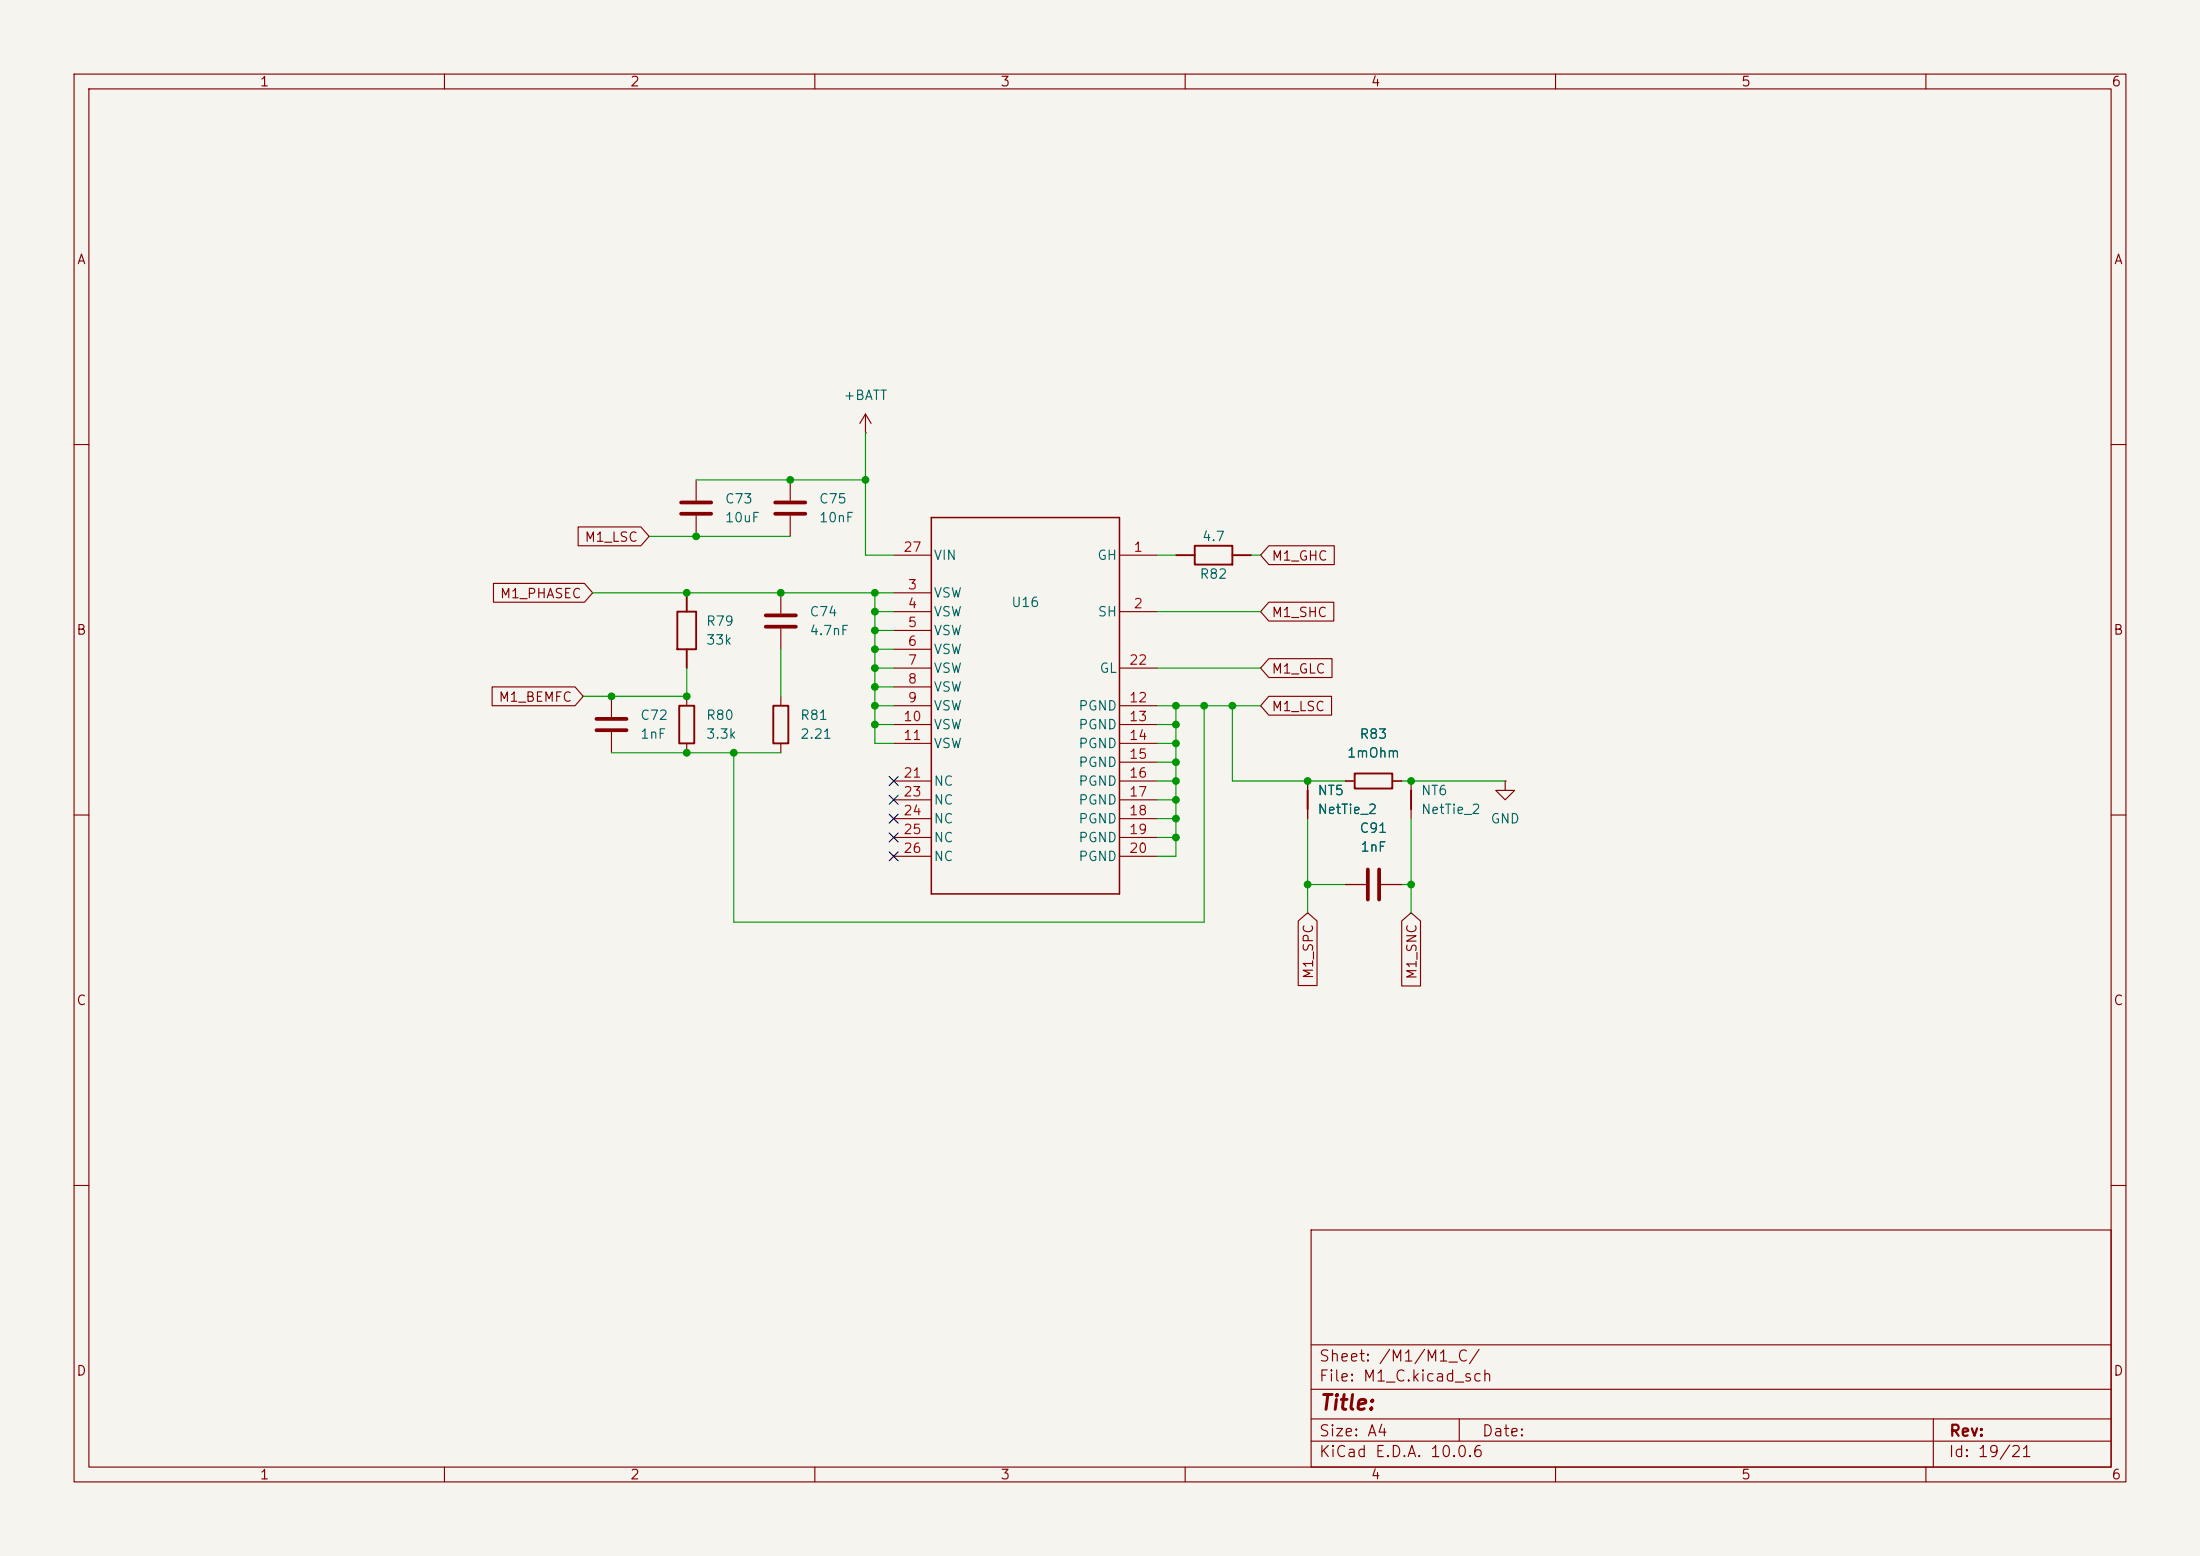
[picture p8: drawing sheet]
(kicad_sch
 (version 20260306)
 (generator "eeschema")
 (generator_version "10.0")
 (paper "A4")
 (lib_symbols
  (symbol "CSD88599Q5DC:CSD88599Q5DC"
   (pin_names
    (offset 0.254)) (exclude_from_sim no) (in_bom yes) (on_board yes)
   (in_pos_files yes)
   (duplicate_pin_numbers_are_jumpers no)
   (property "Reference" "U" (at 0 2.54 0) (show_name no) (do_not_autoplace no) (effects (font (size 1.524 1.524))))
   (property "Value" "CSD88599Q5DC" (at 0 0 0) (show_name no) (do_not_autoplace no) (effects (font (size 1.524 1.524))))
   (property "Footprint" "CSD88599Q5DC:CSD88599Q5DC" (at 0 0 0) (show_name no) (do_not_autoplace no) (hide yes) (effects (font (size 1.27 1.27)
    (italic yes))))
   (property "Datasheet" "https://www.ti.com/lit/gpn/csd88599q5dc" (at 0 0 0) (show_name no) (do_not_autoplace no) (hide yes) (effects (font (size 1.27 1.27)
    (italic yes))))
   (property "Description" "" (at 0 0 0) (show_name no) (do_not_autoplace no) (hide yes) (effects (font (size 1.27 1.27))))
   (property "ki_locked" "" (at 0 0 0) (show_name no) (do_not_autoplace no) (effects (font (size 1.27 1.27))))
   (symbol "CSD88599Q5DC_0_1"
    (polyline (pts (xy -12.7 25.4) (xy -12.7 -25.4)) (stroke (width 0.2032) (type default)) (fill (type none)))
    (polyline (pts (xy -12.7 -25.4) (xy 12.7 -25.4)) (stroke (width 0.2032) (type default)) (fill (type none)))
    (polyline (pts (xy 12.7 25.4) (xy -12.7 25.4)) (stroke (width 0.2032) (type default)) (fill (type none)))
    (polyline (pts (xy 12.7 -25.4) (xy 12.7 25.4)) (stroke (width 0.2032) (type default)) (fill (type none)))
    (pin unspecified line (at 17.78 20.32 180) (length 5.08) (name "GH" (effects (font (size 1.27 1.27)))) (number "1" (effects (font (size 1.27 1.27)))))
    (pin unspecified line (at 17.78 12.7 180) (length 5.08) (name "SH" (effects (font (size 1.27 1.27)))) (number "2" (effects (font (size 1.27 1.27)))))
    (pin unspecified line (at -17.78 15.24 0) (length 5.08) (name "VSW" (effects (font (size 1.27 1.27)))) (number "3" (effects (font (size 1.27 1.27)))))
    (pin unspecified line (at -17.78 12.7 0) (length 5.08) (name "VSW" (effects (font (size 1.27 1.27)))) (number "4" (effects (font (size 1.27 1.27)))))
    (pin unspecified line (at -17.78 10.16 0) (length 5.08) (name "VSW" (effects (font (size 1.27 1.27)))) (number "5" (effects (font (size 1.27 1.27)))))
    (pin unspecified line (at -17.78 7.62 0) (length 5.08) (name "VSW" (effects (font (size 1.27 1.27)))) (number "6" (effects (font (size 1.27 1.27)))))
    (pin unspecified line (at -17.78 5.08 0) (length 5.08) (name "VSW" (effects (font (size 1.27 1.27)))) (number "7" (effects (font (size 1.27 1.27)))))
    (pin unspecified line (at -17.78 2.54 0) (length 5.08) (name "VSW" (effects (font (size 1.27 1.27)))) (number "8" (effects (font (size 1.27 1.27)))))
    (pin unspecified line (at -17.78 0 0) (length 5.08) (name "VSW" (effects (font (size 1.27 1.27)))) (number "9" (effects (font (size 1.27 1.27)))))
    (pin unspecified line (at -17.78 -2.54 0) (length 5.08) (name "VSW" (effects (font (size 1.27 1.27)))) (number "10" (effects (font (size 1.27 1.27)))))
    (pin unspecified line (at -17.78 -5.08 0) (length 5.08) (name "VSW" (effects (font (size 1.27 1.27)))) (number "11" (effects (font (size 1.27 1.27)))))
    (pin power_in line (at 17.78 0 180) (length 5.08) (name "PGND" (effects (font (size 1.27 1.27)))) (number "12" (effects (font (size 1.27 1.27)))))
    (pin power_in line (at 17.78 -2.54 180) (length 5.08) (name "PGND" (effects (font (size 1.27 1.27)))) (number "13" (effects (font (size 1.27 1.27)))))
    (pin power_in line (at 17.78 -5.08 180) (length 5.08) (name "PGND" (effects (font (size 1.27 1.27)))) (number "14" (effects (font (size 1.27 1.27)))))
    (pin power_in line (at 17.78 -7.62 180) (length 5.08) (name "PGND" (effects (font (size 1.27 1.27)))) (number "15" (effects (font (size 1.27 1.27)))))
    (pin power_in line (at 17.78 -10.16 180) (length 5.08) (name "PGND" (effects (font (size 1.27 1.27)))) (number "16" (effects (font (size 1.27 1.27)))))
    (pin power_in line (at 17.78 -12.7 180) (length 5.08) (name "PGND" (effects (font (size 1.27 1.27)))) (number "17" (effects (font (size 1.27 1.27)))))
    (pin power_in line (at 17.78 -15.24 180) (length 5.08) (name "PGND" (effects (font (size 1.27 1.27)))) (number "18" (effects (font (size 1.27 1.27)))))
    (pin power_in line (at 17.78 -17.78 180) (length 5.08) (name "PGND" (effects (font (size 1.27 1.27)))) (number "19" (effects (font (size 1.27 1.27)))))
    (pin power_in line (at 17.78 -20.32 180) (length 5.08) (name "PGND" (effects (font (size 1.27 1.27)))) (number "20" (effects (font (size 1.27 1.27)))))
    (pin unspecified line (at -17.78 -10.16 0) (length 5.08) (name "NC" (effects (font (size 1.27 1.27)))) (number "21" (effects (font (size 1.27 1.27)))))
    (pin unspecified line (at 17.78 5.08 180) (length 5.08) (name "GL" (effects (font (size 1.27 1.27)))) (number "22" (effects (font (size 1.27 1.27)))))
    (pin unspecified line (at -17.78 -12.7 0) (length 5.08) (name "NC" (effects (font (size 1.27 1.27)))) (number "23" (effects (font (size 1.27 1.27)))))
    (pin unspecified line (at -17.78 -15.24 0) (length 5.08) (name "NC" (effects (font (size 1.27 1.27)))) (number "24" (effects (font (size 1.27 1.27)))))
    (pin unspecified line (at -17.78 -17.78 0) (length 5.08) (name "NC" (effects (font (size 1.27 1.27)))) (number "25" (effects (font (size 1.27 1.27)))))
    (pin unspecified line (at -17.78 -20.32 0) (length 5.08) (name "NC" (effects (font (size 1.27 1.27)))) (number "26" (effects (font (size 1.27 1.27)))))
    (pin power_in line (at -17.78 20.32 0) (length 5.08) (name "VIN" (effects (font (size 1.27 1.27)))) (number "27" (effects (font (size 1.27 1.27))))))
   (embedded_fonts no))
  (symbol "Device:C"
   (pin_numbers (hide yes))
   (pin_names
    (offset 0.254)) (exclude_from_sim no) (in_bom yes) (on_board yes)
   (in_pos_files yes)
   (duplicate_pin_numbers_are_jumpers no)
   (property "Reference" "C" (at 0.635 2.54 0) (show_name no) (do_not_autoplace no) (effects (font (size 1.27 1.27)) (justify left)))
   (property "Value" "C" (at 0.635 -2.54 0) (show_name no) (do_not_autoplace no) (effects (font (size 1.27 1.27)) (justify left)))
   (property "Footprint" "" (at 0.9652 -3.81 0) (show_name no) (do_not_autoplace no) (hide yes) (effects (font (size 1.27 1.27))))
   (property "Datasheet" "" (at 0 0 0) (show_name no) (do_not_autoplace no) (hide yes) (effects (font (size 1.27 1.27))))
   (property "Description" "Unpolarized capacitor" (at 0 0 0) (show_name no) (do_not_autoplace no) (hide yes) (effects (font (size 1.27 1.27))))
   (symbol "C_0_1"
    (polyline (pts (xy -2.032 0.762) (xy 2.032 0.762)) (stroke (width 0.508) (type default)) (fill (type none)))
    (polyline (pts (xy -2.032 -0.762) (xy 2.032 -0.762)) (stroke (width 0.508) (type default)) (fill (type none))))
   (symbol "C_1_1"
    (pin passive line (at 0 3.81 270) (length 2.794) (name "" (effects (font (size 1.27 1.27)))) (number "1" (effects (font (size 1.27 1.27)))))
    (pin passive line (at 0 -3.81 90) (length 2.794) (name "" (effects (font (size 1.27 1.27)))) (number "2" (effects (font (size 1.27 1.27))))))
   (embedded_fonts no))
  (symbol "Device:NetTie_2"
   (pin_numbers (hide yes))
   (pin_names
    (offset 0) (hide yes)) (exclude_from_sim no) (in_bom no) (on_board yes)
   (in_pos_files yes)
   (duplicate_pin_numbers_are_jumpers no)
   (property "Reference" "NT" (at 0 1.27 0) (show_name no) (do_not_autoplace no) (effects (font (size 1.27 1.27))))
   (property "Value" "NetTie_2" (at 0 -1.27 0) (show_name no) (do_not_autoplace no) (effects (font (size 1.27 1.27))))
   (property "Footprint" "" (at 0 0 0) (show_name no) (do_not_autoplace no) (hide yes) (effects (font (size 1.27 1.27))))
   (property "Datasheet" "" (at 0 0 0) (show_name no) (do_not_autoplace no) (hide yes) (effects (font (size 1.27 1.27))))
   (property "Description" "Net tie, 2 pins" (at 0 0 0) (show_name no) (do_not_autoplace no) (hide yes) (effects (font (size 1.27 1.27))))
   (symbol "NetTie_2_0_1"
    (polyline (pts (xy -1.27 0) (xy 1.27 0)) (stroke (width 0.254) (type default)) (fill (type none))))
   (symbol "NetTie_2_1_1"
    (pin passive line (at -2.54 0 0) (length 2.54) (name "1" (effects (font (size 1.27 1.27)))) (number "1" (effects (font (size 1.27 1.27)))))
    (pin passive line (at 2.54 0 180) (length 2.54) (name "2" (effects (font (size 1.27 1.27)))) (number "2" (effects (font (size 1.27 1.27))))))
   (embedded_fonts no))
  (symbol "Device:R"
   (pin_numbers (hide yes))
   (pin_names
    (offset 0)) (exclude_from_sim no) (in_bom yes) (on_board yes)
   (in_pos_files yes)
   (duplicate_pin_numbers_are_jumpers no)
   (property "Reference" "R" (at 2.032 0 90) (show_name no) (do_not_autoplace no) (effects (font (size 1.27 1.27))))
   (property "Value" "R" (at 0 0 90) (show_name no) (do_not_autoplace no) (effects (font (size 1.27 1.27))))
   (property "Footprint" "" (at -1.778 0 90) (show_name no) (do_not_autoplace no) (hide yes) (effects (font (size 1.27 1.27))))
   (property "Datasheet" "" (at 0 0 0) (show_name no) (do_not_autoplace no) (hide yes) (effects (font (size 1.27 1.27))))
   (property "Description" "Resistor" (at 0 0 0) (show_name no) (do_not_autoplace no) (hide yes) (effects (font (size 1.27 1.27))))
   (symbol "R_0_1"
    (rectangle (start -1.016 -2.54) (end 1.016 2.54) (stroke (width 0.254) (type default)) (fill (type none))))
   (symbol "R_1_1"
    (pin passive line (at 0 3.81 270) (length 1.27) (name "" (effects (font (size 1.27 1.27)))) (number "1" (effects (font (size 1.27 1.27)))))
    (pin passive line (at 0 -3.81 90) (length 1.27) (name "" (effects (font (size 1.27 1.27)))) (number "2" (effects (font (size 1.27 1.27))))))
   (embedded_fonts no))
  (symbol "RC0603FR-1033KL:RC0603FR-1033KL"
   (pin_numbers (hide yes))
   (pin_names
    (offset 0) (hide yes)) (exclude_from_sim no) (in_bom yes) (on_board yes)
   (in_pos_files yes)
   (duplicate_pin_numbers_are_jumpers no)
   (property "Reference" "R" (at 2.54 0 90) (show_name no) (do_not_autoplace no) (effects (font (size 1.27 1.27))))
   (property "Value" "R" (at 0 0 90) (show_name no) (do_not_autoplace no) (effects (font (size 1.27 1.27))))
   (property "Footprint" "RC0603FR-1033KL:RC0603FR-1033KL" (at -1.27 0 90) (show_name no) (do_not_autoplace no) (hide yes) (effects (font (size 1.27 1.27))))
   (property "Datasheet" "" (at 0 0 0) (show_name no) (do_not_autoplace no) (hide yes) (effects (font (size 1.27 1.27))))
   (property "Description" "Resistor" (at 0 0 0) (show_name no) (do_not_autoplace no) (hide yes) (effects (font (size 1.27 1.27))))
   (symbol "RC0603FR-1033KL_0_1"
    (polyline (pts (xy -5.08 0) (xy -2.54 0)) (stroke (width 0.254) (type default)) (fill (type none)))
    (polyline (pts (xy -2.54 1.27) (xy 2.54 1.27) (xy 2.54 -1.27) (xy -2.54 -1.27) (xy -2.54 1.27)) (stroke (width 0.254) (type default)) (fill (type none)))
    (polyline (pts (xy 2.54 0) (xy 5.08 0)) (stroke (width 0.254) (type default)) (fill (type none))))
   (symbol "RC0603FR-1033KL_1_1"
    (pin passive line (at -5.08 0 0) (length 0.01) (name "1" (effects (font (size 1.27 1.27)))) (number "1" (effects (font (size 1.27 1.27)))))
    (pin passive line (at 5.08 0 180) (length 0.01) (name "2" (effects (font (size 1.27 1.27)))) (number "2" (effects (font (size 1.27 1.27))))))
   (embedded_fonts no))
  (symbol "RC0603FR-134R7L:RC0603FR-134R7L"
   (pin_numbers (hide yes))
   (pin_names
    (offset 0) (hide yes)) (exclude_from_sim no) (in_bom yes) (on_board yes)
   (in_pos_files yes)
   (duplicate_pin_numbers_are_jumpers no)
   (property "Reference" "R" (at 2.54 0 90) (show_name no) (do_not_autoplace no) (effects (font (size 1.27 1.27))))
   (property "Value" "R" (at 0 0 90) (show_name no) (do_not_autoplace no) (effects (font (size 1.27 1.27))))
   (property "Footprint" "RC0603FR-134R7L:RC0603FR-134R7L" (at -1.27 0 90) (show_name no) (do_not_autoplace no) (hide yes) (effects (font (size 1.27 1.27))))
   (property "Datasheet" "" (at 0 0 0) (show_name no) (do_not_autoplace no) (hide yes) (effects (font (size 1.27 1.27))))
   (property "Description" "Resistor" (at 0 0 0) (show_name no) (do_not_autoplace no) (hide yes) (effects (font (size 1.27 1.27))))
   (symbol "RC0603FR-134R7L_0_1"
    (polyline (pts (xy -5.08 0) (xy -2.54 0)) (stroke (width 0.254) (type default)) (fill (type none)))
    (polyline (pts (xy -2.54 1.27) (xy 2.54 1.27) (xy 2.54 -1.27) (xy -2.54 -1.27) (xy -2.54 1.27)) (stroke (width 0.254) (type default)) (fill (type none)))
    (polyline (pts (xy 2.54 0) (xy 5.08 0)) (stroke (width 0.254) (type default)) (fill (type none))))
   (symbol "RC0603FR-134R7L_1_1"
    (pin passive line (at -5.08 0 0) (length 0.01) (name "1" (effects (font (size 1.27 1.27)))) (number "1" (effects (font (size 1.27 1.27)))))
    (pin passive line (at 5.08 0 180) (length 0.01) (name "2" (effects (font (size 1.27 1.27)))) (number "2" (effects (font (size 1.27 1.27))))))
   (embedded_fonts no))
  (symbol "power:+BATT"
   (power global)
   (pin_numbers (hide yes))
   (pin_names
    (offset 0) (hide yes)) (exclude_from_sim no) (in_bom yes) (on_board yes)
   (in_pos_files yes)
   (duplicate_pin_numbers_are_jumpers no)
   (property "Reference" "#PWR" (at 0 -3.81 0) (show_name no) (do_not_autoplace no) (hide yes) (effects (font (size 1.27 1.27))))
   (property "Value" "+BATT" (at 0 3.556 0) (show_name no) (do_not_autoplace no) (effects (font (size 1.27 1.27))))
   (property "Footprint" "" (at 0 0 0) (show_name no) (do_not_autoplace no) (hide yes) (effects (font (size 1.27 1.27))))
   (property "Datasheet" "" (at 0 0 0) (show_name no) (do_not_autoplace no) (hide yes) (effects (font (size 1.27 1.27))))
   (property "Description" "Power symbol creates a global label with name \"+BATT\"" (at 0 0 0) (show_name no) (do_not_autoplace no) (hide yes) (effects (font (size 1.27 1.27))))
   (symbol "+BATT_0_1"
    (polyline (pts (xy -0.762 1.27) (xy 0 2.54)) (stroke (width 0) (type default)) (fill (type none)))
    (polyline (pts (xy 0 2.54) (xy 0.762 1.27)) (stroke (width 0) (type default)) (fill (type none)))
    (polyline (pts (xy 0 0) (xy 0 2.54)) (stroke (width 0) (type default)) (fill (type none))))
   (symbol "+BATT_1_1"
    (pin power_in line (at 0 0 90) (length 0) (name "" (effects (font (size 1.27 1.27)))) (number "1" (effects (font (size 1.27 1.27))))))
   (embedded_fonts no))
  (symbol "power:GND"
   (power global)
   (pin_numbers (hide yes))
   (pin_names
    (offset 0) (hide yes)) (exclude_from_sim no) (in_bom yes) (on_board yes)
   (in_pos_files yes)
   (duplicate_pin_numbers_are_jumpers no)
   (property "Reference" "#PWR" (at 0 -6.35 0) (show_name no) (do_not_autoplace no) (hide yes) (effects (font (size 1.27 1.27))))
   (property "Value" "GND" (at 0 -3.81 0) (show_name no) (do_not_autoplace no) (effects (font (size 1.27 1.27))))
   (property "Footprint" "" (at 0 0 0) (show_name no) (do_not_autoplace no) (hide yes) (effects (font (size 1.27 1.27))))
   (property "Datasheet" "" (at 0 0 0) (show_name no) (do_not_autoplace no) (hide yes) (effects (font (size 1.27 1.27))))
   (property "Description" "Power symbol creates a global label with name \"GND\" , ground" (at 0 0 0) (show_name no) (do_not_autoplace no) (hide yes) (effects (font (size 1.27 1.27))))
   (symbol "GND_0_1"
    (polyline (pts (xy 0 0) (xy 0 -1.27) (xy 1.27 -1.27) (xy 0 -2.54) (xy -1.27 -1.27) (xy 0 -1.27)) (stroke (width 0) (type default)) (fill (type none))))
   (symbol "GND_1_1"
    (pin power_in line (at 0 0 270) (length 0) (name "" (effects (font (size 1.27 1.27)))) (number "1" (effects (font (size 1.27 1.27))))))
   (embedded_fonts no)))
 (junction
  (at 118.11 97.79)
  (diameter 0)
  (color 0 0 0 0))
 (junction
  (at 158.75 100.33)
  (diameter 0)
  (color 0 0 0 0))
 (junction
  (at 158.75 97.79)
  (diameter 0)
  (color 0 0 0 0))
 (junction
  (at 158.75 113.03)
  (diameter 0)
  (color 0 0 0 0))
 (junction
  (at 99.06 101.6)
  (diameter 0)
  (color 0 0 0 0))
 (junction
  (at 190.5 105.41)
  (diameter 0)
  (color 0 0 0 0))
 (junction
  (at 82.55 93.98)
  (diameter 0)
  (color 0 0 0 0))
 (junction
  (at 118.11 92.71)
  (diameter 0)
  (color 0 0 0 0))
 (junction
  (at 118.11 90.17)
  (diameter 0)
  (color 0 0 0 0))
 (junction
  (at 158.75 110.49)
  (diameter 0)
  (color 0 0 0 0))
 (junction
  (at 158.75 105.41)
  (diameter 0)
  (color 0 0 0 0))
 (junction
  (at 118.11 95.25)
  (diameter 0)
  (color 0 0 0 0))
 (junction
  (at 118.11 82.55)
  (diameter 0)
  (color 0 0 0 0))
 (junction
  (at 176.53 119.38)
  (diameter 0)
  (color 0 0 0 0))
 (junction
  (at 158.75 95.25)
  (diameter 0)
  (color 0 0 0 0))
 (junction
  (at 118.11 87.63)
  (diameter 0)
  (color 0 0 0 0))
 (junction
  (at 118.11 85.09)
  (diameter 0)
  (color 0 0 0 0))
 (junction
  (at 93.98 72.39)
  (diameter 0)
  (color 0 0 0 0))
 (junction
  (at 106.68 64.77)
  (diameter 0)
  (color 0 0 0 0))
 (junction
  (at 162.56 95.25)
  (diameter 0)
  (color 0 0 0 0))
 (junction
  (at 116.84 64.77)
  (diameter 0)
  (color 0 0 0 0))
 (junction
  (at 105.41 80.01)
  (diameter 0)
  (color 0 0 0 0))
 (junction
  (at 166.37 95.25)
  (diameter 0)
  (color 0 0 0 0))
 (junction
  (at 92.71 93.98)
  (diameter 0)
  (color 0 0 0 0))
 (junction
  (at 92.71 101.6)
  (diameter 0)
  (color 0 0 0 0))
 (junction
  (at 176.53 105.41)
  (diameter 0)
  (color 0 0 0 0))
 (junction
  (at 158.75 107.95)
  (diameter 0)
  (color 0 0 0 0))
 (junction
  (at 190.5 119.38)
  (diameter 0)
  (color 0 0 0 0))
 (junction
  (at 118.11 80.01)
  (diameter 0)
  (color 0 0 0 0))
 (junction
  (at 158.75 102.87)
  (diameter 0)
  (color 0 0 0 0))
 (junction
  (at 92.71 80.01)
  (diameter 0)
  (color 0 0 0 0))
 (no_connect
  (at 120.65 105.41))
 (no_connect
  (at 120.65 110.49))
 (no_connect
  (at 120.65 115.57))
 (no_connect
  (at 120.65 107.95))
 (no_connect
  (at 120.65 113.03))
 (wire
  (pts (xy 190.5 110.49) (xy 190.5 119.38))
  (stroke (width 0) (type default)))
 (wire
  (pts (xy 118.11 90.17) (xy 118.11 92.71))
  (stroke (width 0) (type default)))
 (wire
  (pts (xy 156.21 107.95) (xy 158.75 107.95))
  (stroke (width 0) (type default)))
 (wire
  (pts (xy 158.75 95.25) (xy 162.56 95.25))
  (stroke (width 0) (type default)))
 (wire
  (pts (xy 158.75 102.87) (xy 158.75 100.33))
  (stroke (width 0) (type default)))
 (wire
  (pts (xy 118.11 95.25) (xy 118.11 92.71))
  (stroke (width 0) (type default)))
 (wire
  (pts (xy 156.21 100.33) (xy 158.75 100.33))
  (stroke (width 0) (type default)))
 (wire
  (pts (xy 120.65 95.25) (xy 118.11 95.25))
  (stroke (width 0) (type default)))
 (wire
  (pts (xy 92.71 90.17) (xy 92.71 93.98))
  (stroke (width 0) (type default)))
 (wire
  (pts (xy 120.65 85.09) (xy 118.11 85.09))
  (stroke (width 0) (type default)))
 (wire
  (pts (xy 120.65 100.33) (xy 118.11 100.33))
  (stroke (width 0) (type default)))
 (wire
  (pts (xy 92.71 80.01) (xy 105.41 80.01))
  (stroke (width 0) (type default)))
 (wire
  (pts (xy 166.37 105.41) (xy 181.61 105.41))
  (stroke (width 0) (type default)))
 (wire
  (pts (xy 166.37 105.41) (xy 166.37 95.25))
  (stroke (width 0) (type default)))
 (wire
  (pts (xy 105.41 80.01) (xy 118.11 80.01))
  (stroke (width 0) (type default)))
 (wire
  (pts (xy 158.75 115.57) (xy 158.75 113.03))
  (stroke (width 0) (type default)))
 (wire
  (pts (xy 156.21 102.87) (xy 158.75 102.87))
  (stroke (width 0) (type default)))
 (wire
  (pts (xy 156.21 113.03) (xy 158.75 113.03))
  (stroke (width 0) (type default)))
 (wire
  (pts (xy 80.01 80.01) (xy 92.71 80.01))
  (stroke (width 0) (type default)))
 (wire
  (pts (xy 78.74 93.98) (xy 82.55 93.98))
  (stroke (width 0) (type default)))
 (wire
  (pts (xy 162.56 124.46) (xy 99.06 124.46))
  (stroke (width 0) (type default)))
 (wire
  (pts (xy 118.11 100.33) (xy 118.11 97.79))
  (stroke (width 0) (type default)))
 (wire
  (pts (xy 93.98 72.39) (xy 106.68 72.39))
  (stroke (width 0) (type default)))
 (wire
  (pts (xy 176.53 119.38) (xy 176.53 123.19))
  (stroke (width 0) (type default)))
 (wire
  (pts (xy 158.75 113.03) (xy 158.75 110.49))
  (stroke (width 0) (type default)))
 (wire
  (pts (xy 120.65 87.63) (xy 118.11 87.63))
  (stroke (width 0) (type default)))
 (wire
  (pts (xy 87.63 72.39) (xy 93.98 72.39))
  (stroke (width 0) (type default)))
 (wire
  (pts (xy 158.75 97.79) (xy 158.75 95.25))
  (stroke (width 0) (type default)))
 (wire
  (pts (xy 116.84 64.77) (xy 116.84 74.93))
  (stroke (width 0) (type default)))
 (wire
  (pts (xy 118.11 82.55) (xy 118.11 80.01))
  (stroke (width 0) (type default)))
 (wire
  (pts (xy 105.41 87.63) (xy 105.41 93.98))
  (stroke (width 0) (type default)))
 (wire
  (pts (xy 176.53 119.38) (xy 181.61 119.38))
  (stroke (width 0) (type default)))
 (wire
  (pts (xy 120.65 97.79) (xy 118.11 97.79))
  (stroke (width 0) (type default)))
 (wire
  (pts (xy 156.21 105.41) (xy 158.75 105.41))
  (stroke (width 0) (type default)))
 (wire
  (pts (xy 168.91 74.93) (xy 170.18 74.93))
  (stroke (width 0) (type default)))
 (wire
  (pts (xy 162.56 95.25) (xy 166.37 95.25))
  (stroke (width 0) (type default)))
 (wire
  (pts (xy 158.75 105.41) (xy 158.75 102.87))
  (stroke (width 0) (type default)))
 (wire
  (pts (xy 120.65 90.17) (xy 118.11 90.17))
  (stroke (width 0) (type default)))
 (wire
  (pts (xy 82.55 101.6) (xy 92.71 101.6))
  (stroke (width 0) (type default)))
 (wire
  (pts (xy 93.98 64.77) (xy 106.68 64.77))
  (stroke (width 0) (type default)))
 (wire
  (pts (xy 116.84 74.93) (xy 120.65 74.93))
  (stroke (width 0) (type default)))
 (wire
  (pts (xy 189.23 105.41) (xy 203.2 105.41))
  (stroke (width 0) (type default)))
 (wire
  (pts (xy 158.75 100.33) (xy 158.75 97.79))
  (stroke (width 0) (type default)))
 (wire
  (pts (xy 156.21 95.25) (xy 158.75 95.25))
  (stroke (width 0) (type default)))
 (wire
  (pts (xy 162.56 95.25) (xy 162.56 124.46))
  (stroke (width 0) (type default)))
 (wire
  (pts (xy 120.65 92.71) (xy 118.11 92.71))
  (stroke (width 0) (type default)))
 (wire
  (pts (xy 82.55 93.98) (xy 92.71 93.98))
  (stroke (width 0) (type default)))
 (wire
  (pts (xy 118.11 85.09) (xy 118.11 87.63))
  (stroke (width 0) (type default)))
 (wire
  (pts (xy 190.5 119.38) (xy 190.5 123.19))
  (stroke (width 0) (type default)))
 (wire
  (pts (xy 118.11 85.09) (xy 118.11 82.55))
  (stroke (width 0) (type default)))
 (wire
  (pts (xy 156.21 110.49) (xy 158.75 110.49))
  (stroke (width 0) (type default)))
 (wire
  (pts (xy 176.53 110.49) (xy 176.53 119.38))
  (stroke (width 0) (type default)))
 (wire
  (pts (xy 156.21 74.93) (xy 158.75 74.93))
  (stroke (width 0) (type default)))
 (wire
  (pts (xy 106.68 64.77) (xy 116.84 64.77))
  (stroke (width 0) (type default)))
 (wire
  (pts (xy 156.21 90.17) (xy 170.18 90.17))
  (stroke (width 0) (type default)))
 (wire
  (pts (xy 189.23 119.38) (xy 190.5 119.38))
  (stroke (width 0) (type default)))
 (wire
  (pts (xy 158.75 107.95) (xy 158.75 105.41))
  (stroke (width 0) (type default)))
 (wire
  (pts (xy 92.71 101.6) (xy 99.06 101.6))
  (stroke (width 0) (type default)))
 (wire
  (pts (xy 118.11 80.01) (xy 120.65 80.01))
  (stroke (width 0) (type default)))
 (wire
  (pts (xy 118.11 97.79) (xy 118.11 95.25))
  (stroke (width 0) (type default)))
 (wire
  (pts (xy 99.06 101.6) (xy 99.06 124.46))
  (stroke (width 0) (type default)))
 (wire
  (pts (xy 156.21 115.57) (xy 158.75 115.57))
  (stroke (width 0) (type default)))
 (wire
  (pts (xy 99.06 101.6) (xy 105.41 101.6))
  (stroke (width 0) (type default)))
 (wire
  (pts (xy 156.21 97.79) (xy 158.75 97.79))
  (stroke (width 0) (type default)))
 (wire
  (pts (xy 116.84 58.42) (xy 116.84 64.77))
  (stroke (width 0) (type default)))
 (wire
  (pts (xy 156.21 82.55) (xy 170.18 82.55))
  (stroke (width 0) (type default)))
 (wire
  (pts (xy 158.75 110.49) (xy 158.75 107.95))
  (stroke (width 0) (type default)))
 (wire
  (pts (xy 120.65 82.55) (xy 118.11 82.55))
  (stroke (width 0) (type default)))
 (wire
  (pts (xy 118.11 87.63) (xy 118.11 90.17))
  (stroke (width 0) (type default)))
 (wire
  (pts (xy 166.37 95.25) (xy 170.18 95.25))
  (stroke (width 0) (type default)))
 (global_label "M1_SNC"
  (shape input)
  (at 190.5 123.19 270)
  (fields_autoplaced yes)
  (effects (font (size 1.27 1.27)) (justify right))
  (property "Intersheetrefs" "${INTERSHEET_REFS}" (at 190.5 133.6137 90) (hide yes) (show_name no) (do_not_autoplace no) (effects (font (size 1.27 1.27)) (justify right))))
 (global_label "M1_LSC"
  (shape input)
  (at 170.18 95.25 0)
  (fields_autoplaced yes)
  (effects (font (size 1.27 1.27)) (justify left))
  (property "Intersheetrefs" "${INTERSHEET_REFS}" (at 180.3013 95.25 0) (hide yes) (show_name no) (do_not_autoplace no) (effects (font (size 1.27 1.27)) (justify left))))
 (global_label "M1_SHC"
  (shape input)
  (at 170.18 82.55 0)
  (fields_autoplaced yes)
  (effects (font (size 1.27 1.27)) (justify left))
  (property "Intersheetrefs" "${INTERSHEET_REFS}" (at 180.6037 82.55 0) (hide yes) (show_name no) (do_not_autoplace no) (effects (font (size 1.27 1.27)) (justify left))))
 (global_label "M1_BEMFC"
  (shape input)
  (at 78.74 93.98 180)
  (effects (font (size 1.27 1.27)) (justify right))
  (property "Intersheetrefs" "${INTERSHEET_REFS}" (at -17.78 168.91 0) (hide yes) (show_name no) (do_not_autoplace no) (effects (font (size 1.27 1.27)))))
 (global_label "M1_GLC"
  (shape input)
  (at 170.18 90.17 0)
  (fields_autoplaced yes)
  (effects (font (size 1.27 1.27)) (justify left))
  (property "Intersheetrefs" "${INTERSHEET_REFS}" (at 180.3618 90.17 0) (hide yes) (show_name no) (do_not_autoplace no) (effects (font (size 1.27 1.27)) (justify left))))
 (global_label "M1_SPC"
  (shape input)
  (at 176.53 123.19 270)
  (fields_autoplaced yes)
  (effects (font (size 1.27 1.27)) (justify right))
  (property "Intersheetrefs" "${INTERSHEET_REFS}" (at 176.53 133.5532 90) (hide yes) (show_name no) (do_not_autoplace no) (effects (font (size 1.27 1.27)) (justify right))))
 (global_label "M1_GHC"
  (shape input)
  (at 170.18 74.93 0)
  (fields_autoplaced yes)
  (effects (font (size 1.27 1.27)) (justify left))
  (property "Intersheetrefs" "${INTERSHEET_REFS}" (at 180.6642 74.93 0) (hide yes) (show_name no) (do_not_autoplace no) (effects (font (size 1.27 1.27)) (justify left))))
 (global_label "M1_LSC"
  (shape input)
  (at 87.63 72.39 180)
  (fields_autoplaced yes)
  (effects (font (size 1.27 1.27)) (justify right))
  (property "Intersheetrefs" "${INTERSHEET_REFS}" (at 77.5087 72.39 0) (hide yes) (show_name no) (do_not_autoplace no) (effects (font (size 1.27 1.27)) (justify right))))
 (global_label "M1_PHASEC"
  (shape input)
  (at 80.01 80.01 180)
  (fields_autoplaced yes)
  (effects (font (size 1.27 1.27)) (justify right))
  (property "Intersheetrefs" "${INTERSHEET_REFS}" (at 66.0787 80.01 0) (hide yes) (show_name no) (do_not_autoplace no) (effects (font (size 1.27 1.27)) (justify right))))
 (symbol
  (lib_id "Device:R")
  (at 185.42 105.41 90)
  (unit 1)
  (body_style 1)
  (exclude_from_sim no)
  (in_bom yes)
  (on_board yes)
  (in_pos_files yes)
  (dnp no)
  (fields_autoplaced yes)
  (property "Reference" "R83" (at 185.42 99.06 90) (show_name no) (do_not_autoplace no) (effects (font (size 1.27 1.27))))
  (property "Value" "1mOhm" (at 185.42 101.6 90) (show_name no) (do_not_autoplace no) (effects (font (size 1.27 1.27))))
  (property "Footprint" "CSS2H-2512R-1L00F_new:RES_1L00x_BRN" (at 185.42 107.188 90) (hide yes) (show_name no) (do_not_autoplace no) (effects (font (size 1.27 1.27))))
  (property "Datasheet" "" (at 185.42 105.41 0) (hide yes) (show_name no) (do_not_autoplace no) (effects (font (size 1.27 1.27))))
  (property "Description" "Resistor" (at 185.42 105.41 0) (hide yes) (show_name no) (do_not_autoplace no) (effects (font (size 1.27 1.27))))
  (pin "1")
  (pin "2"))
 (symbol
  (lib_id "Device:C")
  (at 106.68 68.58 0)
  (unit 1)
  (body_style 1)
  (exclude_from_sim no)
  (in_bom yes)
  (on_board yes)
  (in_pos_files yes)
  (dnp no)
  (fields_autoplaced yes)
  (property "Reference" "C75" (at 110.49 67.3099 0) (show_name no) (do_not_autoplace no) (effects (font (size 1.27 1.27)) (justify left)))
  (property "Value" "10nF" (at 110.49 69.8499 0) (show_name no) (do_not_autoplace no) (effects (font (size 1.27 1.27)) (justify left)))
  (property "Footprint" "Capacitor_SMD:C_0402_1005Metric" (at 107.6452 72.39 0) (hide yes) (show_name no) (do_not_autoplace no) (effects (font (size 1.27 1.27))))
  (property "Datasheet" "" (at 106.68 68.58 0) (hide yes) (show_name no) (do_not_autoplace no) (effects (font (size 1.27 1.27))))
  (property "Description" "Unpolarized capacitor" (at 106.68 68.58 0) (hide yes) (show_name no) (do_not_autoplace no) (effects (font (size 1.27 1.27))))
  (pin "1")
  (pin "2"))
 (symbol
  (lib_id "Device:C")
  (at 105.41 83.82 0)
  (unit 1)
  (body_style 1)
  (exclude_from_sim no)
  (in_bom yes)
  (on_board yes)
  (in_pos_files yes)
  (dnp no)
  (fields_autoplaced yes)
  (property "Reference" "C74" (at 109.22 82.5499 0) (show_name no) (do_not_autoplace no) (effects (font (size 1.27 1.27)) (justify left)))
  (property "Value" "4.7nF" (at 109.22 85.0899 0) (show_name no) (do_not_autoplace no) (effects (font (size 1.27 1.27)) (justify left)))
  (property "Footprint" "Capacitor_SMD:C_0402_1005Metric" (at 106.3752 87.63 0) (hide yes) (show_name no) (do_not_autoplace no) (effects (font (size 1.27 1.27))))
  (property "Datasheet" "" (at 105.41 83.82 0) (hide yes) (show_name no) (do_not_autoplace no) (effects (font (size 1.27 1.27))))
  (property "Description" "Unpolarized capacitor" (at 105.41 83.82 0) (hide yes) (show_name no) (do_not_autoplace no) (effects (font (size 1.27 1.27))))
  (pin "1")
  (pin "2"))
 (symbol
  (lib_id "power:+BATT")
  (at 116.84 58.42 0)
  (unit 1)
  (body_style 1)
  (exclude_from_sim no)
  (in_bom yes)
  (on_board yes)
  (in_pos_files yes)
  (dnp no)
  (fields_autoplaced yes)
  (property "Reference" "#PWR090" (at 116.84 62.23 0) (hide yes) (show_name no) (do_not_autoplace no) (effects (font (size 1.27 1.27))))
  (property "Value" "+BATT" (at 116.84 53.34 0) (show_name no) (do_not_autoplace no) (effects (font (size 1.27 1.27))))
  (property "Footprint" "" (at 116.84 58.42 0) (hide yes) (show_name no) (do_not_autoplace no) (effects (font (size 1.27 1.27))))
  (property "Datasheet" "" (at 116.84 58.42 0) (hide yes) (show_name no) (do_not_autoplace no) (effects (font (size 1.27 1.27))))
  (property "Description" "Power symbol creates a global label with name \"+BATT\"" (at 116.84 58.42 0) (hide yes) (show_name no) (do_not_autoplace no) (effects (font (size 1.27 1.27))))
  (pin "1"))
 (symbol
  (lib_id "Device:NetTie_2")
  (at 190.5 107.95 90)
  (unit 1)
  (body_style 1)
  (exclude_from_sim no)
  (in_bom no)
  (on_board yes)
  (in_pos_files yes)
  (dnp no)
  (fields_autoplaced yes)
  (property "Reference" "NT6" (at 191.77 106.6799 90) (show_name no) (do_not_autoplace no) (effects (font (size 1.27 1.27)) (justify right)))
  (property "Value" "NetTie_2" (at 191.77 109.2199 90) (show_name no) (do_not_autoplace no) (effects (font (size 1.27 1.27)) (justify right)))
  (property "Footprint" "custom_nettie:NetTie-2_SMD_Pad0.2mm" (at 190.5 107.95 0) (hide yes) (show_name no) (do_not_autoplace no) (effects (font (size 1.27 1.27))))
  (property "Datasheet" "" (at 190.5 107.95 0) (hide yes) (show_name no) (do_not_autoplace no) (effects (font (size 1.27 1.27))))
  (property "Description" "Net tie, 2 pins" (at 190.5 107.95 0) (hide yes) (show_name no) (do_not_autoplace no) (effects (font (size 1.27 1.27))))
  (pin "2")
  (pin "1"))
 (symbol
  (lib_id "Device:C")
  (at 93.98 68.58 0)
  (unit 1)
  (body_style 1)
  (exclude_from_sim no)
  (in_bom yes)
  (on_board yes)
  (in_pos_files yes)
  (dnp no)
  (fields_autoplaced yes)
  (property "Reference" "C73" (at 97.79 67.3099 0) (show_name no) (do_not_autoplace no) (effects (font (size 1.27 1.27)) (justify left)))
  (property "Value" "10uF" (at 97.79 69.8499 0) (show_name no) (do_not_autoplace no) (effects (font (size 1.27 1.27)) (justify left)))
  (property "Footprint" "Capacitor_SMD:C_1206_3216Metric" (at 94.9452 72.39 0) (hide yes) (show_name no) (do_not_autoplace no) (effects (font (size 1.27 1.27))))
  (property "Datasheet" "" (at 93.98 68.58 0) (hide yes) (show_name no) (do_not_autoplace no) (effects (font (size 1.27 1.27))))
  (property "Description" "Unpolarized capacitor" (at 93.98 68.58 0) (hide yes) (show_name no) (do_not_autoplace no) (effects (font (size 1.27 1.27))))
  (pin "2")
  (pin "1"))
 (symbol
  (lib_id "CSD88599Q5DC:CSD88599Q5DC")
  (at 138.43 95.25 0)
  (unit 1)
  (body_style 1)
  (exclude_from_sim no)
  (in_bom yes)
  (on_board yes)
  (in_pos_files yes)
  (dnp no)
  (fields_autoplaced yes)
  (property "Reference" "U16" (at 138.43 81.28 0) (show_name no) (do_not_autoplace no) (effects (font (size 1.27 1.27))))
  (property "Value" "CSD88599Q5DC" (at 138.43 109.22 0) (hide yes) (show_name no) (do_not_autoplace no) (effects (font (size 1.27 1.27))))
  (property "Footprint" "CSD88599Q5DC:DMM0022A" (at 137.16 139.7 90) (hide yes) (show_name no) (do_not_autoplace no) (effects (font (size 1.27 1.27))))
  (property "Datasheet" "https://www.ti.com/lit/gpn/csd88599q5dc" (at 138.43 139.7 0) (hide yes) (show_name no) (do_not_autoplace no) (effects (font (size 1.27 1.27))))
  (property "Description" "Integrated Circuit" (at 138.43 139.7 0) (hide yes) (show_name no) (do_not_autoplace no) (effects (font (size 1.27 1.27))))
  (pin "1")
  (pin "2")
  (pin "22")
  (pin "12")
  (pin "27")
  (pin "3")
  (pin "23")
  (pin "24")
  (pin "25")
  (pin "26")
  (pin "21")
  (pin "8")
  (pin "17")
  (pin "11")
  (pin "14")
  (pin "15")
  (pin "5")
  (pin "7")
  (pin "18")
  (pin "4")
  (pin "9")
  (pin "16")
  (pin "10")
  (pin "6")
  (pin "20")
  (pin "13")
  (pin "19"))
 (symbol
  (lib_id "power:GND")
  (at 203.2 105.41 0)
  (unit 1)
  (body_style 1)
  (exclude_from_sim no)
  (in_bom yes)
  (on_board yes)
  (in_pos_files yes)
  (dnp no)
  (fields_autoplaced yes)
  (property "Reference" "#PWR091" (at 203.2 111.76 0) (hide yes) (show_name no) (do_not_autoplace no) (effects (font (size 1.27 1.27))))
  (property "Value" "GND" (at 203.2 110.49 0) (show_name no) (do_not_autoplace no) (effects (font (size 1.27 1.27))))
  (property "Footprint" "" (at 203.2 105.41 0) (hide yes) (show_name no) (do_not_autoplace no) (effects (font (size 1.27 1.27))))
  (property "Datasheet" "" (at 203.2 105.41 0) (hide yes) (show_name no) (do_not_autoplace no) (effects (font (size 1.27 1.27))))
  (property "Description" "Power symbol creates a global label with name \"GND\" , ground" (at 203.2 105.41 0) (hide yes) (show_name no) (do_not_autoplace no) (effects (font (size 1.27 1.27))))
  (pin "1"))
 (symbol
  (lib_id "RC0603FR-134R7L:RC0603FR-134R7L")
  (at 163.83 74.93 180)
  (unit 1)
  (body_style 1)
  (exclude_from_sim no)
  (in_bom yes)
  (on_board yes)
  (in_pos_files yes)
  (dnp no)
  (fields_autoplaced yes)
  (property "Reference" "R82" (at 163.83 77.47 0) (show_name no) (do_not_autoplace no) (effects (font (size 1.27 1.27))))
  (property "Value" "4.7" (at 163.83 72.39 0) (show_name no) (do_not_autoplace no) (effects (font (size 1.27 1.27))))
  (property "Footprint" "Resistor_SMD:R_0402_1005Metric" (at 166.37 43.18 90) (hide yes) (show_name no) (do_not_autoplace no) (effects (font (size 1.27 1.27))))
  (property "Datasheet" "" (at 163.83 43.18 0) (hide yes) (show_name no) (do_not_autoplace no) (effects (font (size 1.27 1.27))))
  (property "Description" "Resistor" (at 163.83 43.18 0) (hide yes) (show_name no) (do_not_autoplace no) (effects (font (size 1.27 1.27))))
  (pin "1")
  (pin "2"))
 (symbol
  (lib_id "RC0603FR-1033KL:RC0603FR-1033KL")
  (at 92.71 85.09 90)
  (unit 1)
  (body_style 1)
  (exclude_from_sim no)
  (in_bom yes)
  (on_board yes)
  (in_pos_files yes)
  (dnp no)
  (fields_autoplaced yes)
  (property "Reference" "R79" (at 95.25 83.8199 90) (show_name no) (do_not_autoplace no) (effects (font (size 1.27 1.27)) (justify right)))
  (property "Value" "33k" (at 95.25 86.3599 90) (show_name no) (do_not_autoplace no) (effects (font (size 1.27 1.27)) (justify right)))
  (property "Footprint" "Resistor_SMD:R_0402_1005Metric" (at 81.28 -62.23 90) (hide yes) (show_name no) (do_not_autoplace no) (effects (font (size 1.27 1.27))))
  (property "Datasheet" "" (at 81.28 -63.5 0) (hide yes) (show_name no) (do_not_autoplace no) (effects (font (size 1.27 1.27))))
  (property "Description" "Resistor" (at 81.28 -63.5 0) (hide yes) (show_name no) (do_not_autoplace no) (effects (font (size 1.27 1.27))))
  (pin "1")
  (pin "2"))
 (symbol
  (lib_id "Device:NetTie_2")
  (at 176.53 107.95 90)
  (unit 1)
  (body_style 1)
  (exclude_from_sim no)
  (in_bom no)
  (on_board yes)
  (in_pos_files yes)
  (dnp no)
  (fields_autoplaced yes)
  (property "Reference" "NT5" (at 177.8 106.6799 90) (show_name no) (do_not_autoplace no) (effects (font (size 1.27 1.27)) (justify right)))
  (property "Value" "NetTie_2" (at 177.8 109.2199 90) (show_name no) (do_not_autoplace no) (effects (font (size 1.27 1.27)) (justify right)))
  (property "Footprint" "custom_nettie:NetTie-2_SMD_Pad0.2mm" (at 176.53 107.95 0) (hide yes) (show_name no) (do_not_autoplace no) (effects (font (size 1.27 1.27))))
  (property "Datasheet" "" (at 176.53 107.95 0) (hide yes) (show_name no) (do_not_autoplace no) (effects (font (size 1.27 1.27))))
  (property "Description" "Net tie, 2 pins" (at 176.53 107.95 0) (hide yes) (show_name no) (do_not_autoplace no) (effects (font (size 1.27 1.27))))
  (pin "2")
  (pin "1"))
 (symbol
  (lib_id "Device:C")
  (at 185.42 119.38 90)
  (unit 1)
  (body_style 1)
  (exclude_from_sim no)
  (in_bom yes)
  (on_board yes)
  (in_pos_files yes)
  (dnp no)
  (fields_autoplaced yes)
  (property "Reference" "C91" (at 185.42 111.76 90) (show_name no) (do_not_autoplace no) (effects (font (size 1.27 1.27))))
  (property "Value" "1nF" (at 185.42 114.3 90) (show_name no) (do_not_autoplace no) (effects (font (size 1.27 1.27))))
  (property "Footprint" "Capacitor_SMD:C_0201_0603Metric" (at 189.23 118.4148 0) (hide yes) (show_name no) (do_not_autoplace no) (effects (font (size 1.27 1.27))))
  (property "Datasheet" "" (at 185.42 119.38 0) (hide yes) (show_name no) (do_not_autoplace no) (effects (font (size 1.27 1.27))))
  (property "Description" "Unpolarized capacitor" (at 185.42 119.38 0) (hide yes) (show_name no) (do_not_autoplace no) (effects (font (size 1.27 1.27))))
  (pin "1")
  (pin "2"))
 (symbol
  (lib_id "Device:C")
  (at 82.55 97.79 180)
  (unit 1)
  (body_style 1)
  (exclude_from_sim no)
  (in_bom yes)
  (on_board yes)
  (in_pos_files yes)
  (dnp no)
  (fields_autoplaced yes)
  (property "Reference" "C72" (at 86.36 96.5199 0) (show_name no) (do_not_autoplace no) (effects (font (size 1.27 1.27)) (justify right)))
  (property "Value" "1nF" (at 86.36 99.0599 0) (show_name no) (do_not_autoplace no) (effects (font (size 1.27 1.27)) (justify right)))
  (property "Footprint" "Capacitor_SMD:C_0201_0603Metric" (at 81.5848 93.98 0) (hide yes) (show_name no) (do_not_autoplace no) (effects (font (size 1.27 1.27))))
  (property "Datasheet" "" (at 82.55 97.79 0) (hide yes) (show_name no) (do_not_autoplace no) (effects (font (size 1.27 1.27))))
  (property "Description" "Unpolarized capacitor" (at 82.55 97.79 0) (hide yes) (show_name no) (do_not_autoplace no) (effects (font (size 1.27 1.27))))
  (pin "1")
  (pin "2"))
 (symbol
  (lib_id "Device:R")
  (at 105.41 97.79 0)
  (unit 1)
  (body_style 1)
  (exclude_from_sim no)
  (in_bom yes)
  (on_board yes)
  (in_pos_files yes)
  (dnp no)
  (fields_autoplaced yes)
  (property "Reference" "R81" (at 107.95 96.5199 0) (show_name no) (do_not_autoplace no) (effects (font (size 1.27 1.27)) (justify left)))
  (property "Value" "2.21" (at 107.95 99.0599 0) (show_name no) (do_not_autoplace no) (effects (font (size 1.27 1.27)) (justify left)))
  (property "Footprint" "Resistor_SMD:R_0805_2012Metric" (at 103.632 97.79 90) (hide yes) (show_name no) (do_not_autoplace no) (effects (font (size 1.27 1.27))))
  (property "Datasheet" "" (at 105.41 97.79 0) (hide yes) (show_name no) (do_not_autoplace no) (effects (font (size 1.27 1.27))))
  (property "Description" "Resistor" (at 105.41 97.79 0) (hide yes) (show_name no) (do_not_autoplace no) (effects (font (size 1.27 1.27))))
  (pin "1")
  (pin "2"))
 (symbol
  (lib_id "Device:R")
  (at 92.71 97.79 0)
  (unit 1)
  (body_style 1)
  (exclude_from_sim no)
  (in_bom yes)
  (on_board yes)
  (in_pos_files yes)
  (dnp no)
  (fields_autoplaced yes)
  (property "Reference" "R80" (at 95.25 96.5199 0) (show_name no) (do_not_autoplace no) (effects (font (size 1.27 1.27)) (justify left)))
  (property "Value" "3.3k" (at 95.25 99.0599 0) (show_name no) (do_not_autoplace no) (effects (font (size 1.27 1.27)) (justify left)))
  (property "Footprint" "Resistor_SMD:R_0201_0603Metric" (at 90.932 97.79 90) (hide yes) (show_name no) (do_not_autoplace no) (effects (font (size 1.27 1.27))))
  (property "Datasheet" "" (at 92.71 97.79 0) (hide yes) (show_name no) (do_not_autoplace no) (effects (font (size 1.27 1.27))))
  (property "Description" "Resistor" (at 92.71 97.79 0) (hide yes) (show_name no) (do_not_autoplace no) (effects (font (size 1.27 1.27))))
  (pin "1")
  (pin "2")))
